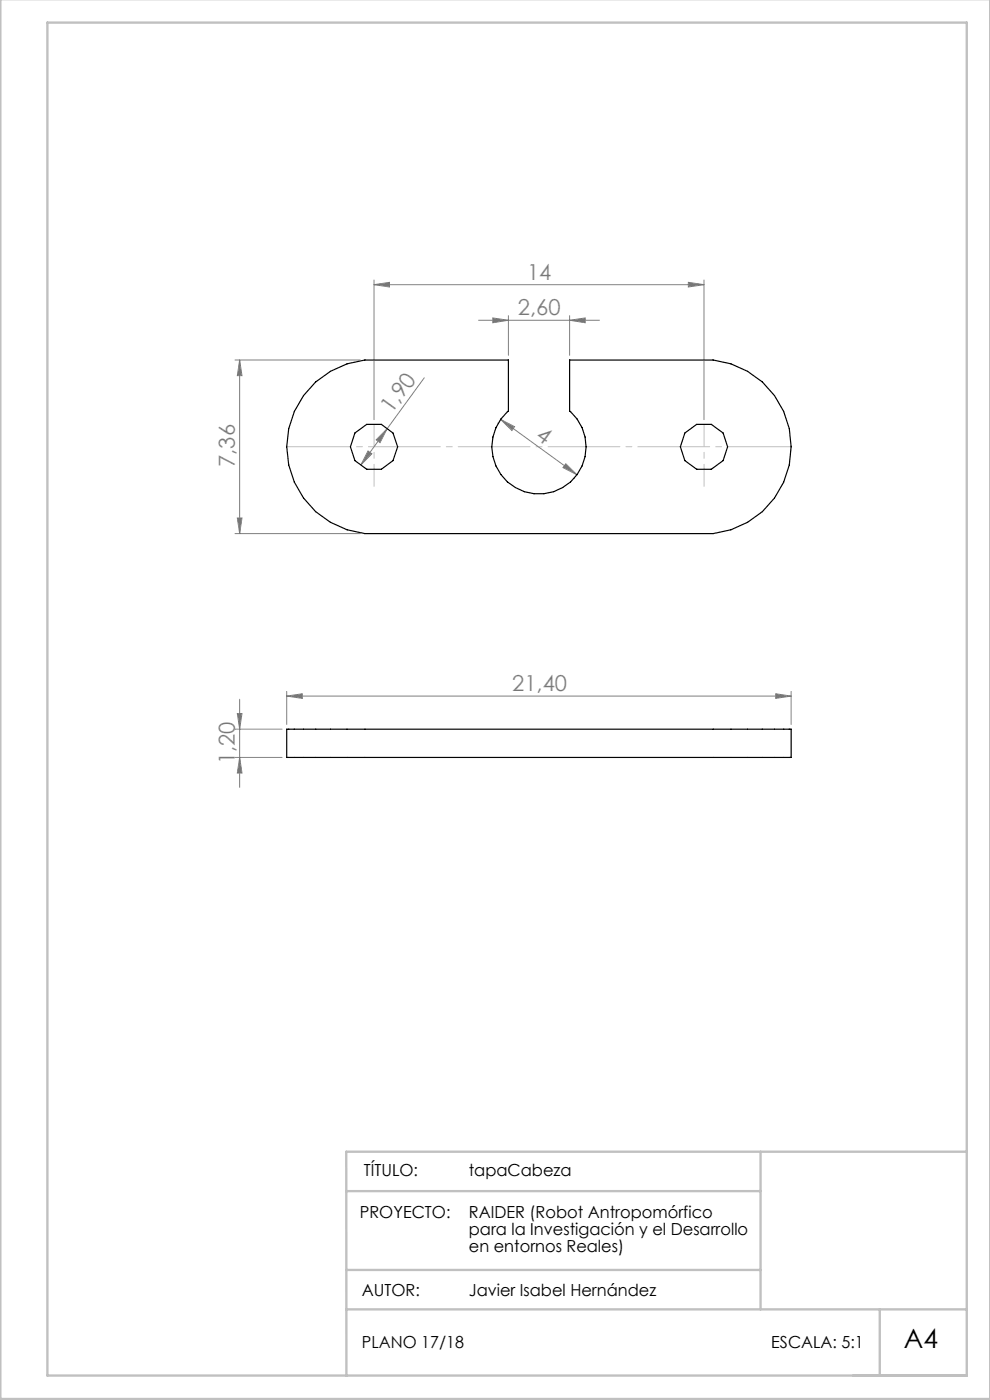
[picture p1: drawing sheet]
<svg xmlns="http://www.w3.org/2000/svg" width="210mm" height="297mm" viewBox="0 0 210 297" stroke-linecap="round" stroke-linejoin="round" font-family="sans-serif">
<g fill="none" stroke="#808080" stroke-width=".21">
<path d="M79.3 59.4v29.6M146 59.9l3.3 .5-3.3 .5zM149.3 59.4v29.6M49.8 76.4h26.6M50.8 76.4l.5 3.3h-1zM50.8 76.4v36.8M79.3 60.4l3.3-.5v1zM79.3 60.4h70M101.5 67.9h25.7M104.5 67.4l3.3 .5-3.3 .6zM107.8 67v8.4M120.8 67.9l3.3-.5v1.1z"/>
<path d="M120.8 67v8.4M78.1 95.7l.8 .6-2.3 2.3zM82.1 90.9l-1.5 3-.8-.6zM82.1 90.9l-5.5 7.7M90 80.1l-7.9 10.8M105.7 89.7l-.1 .1M106.2 89l2.9 1.5-.5 .8zM106.2 89l16.2 11.7M120 98.4l2.4 2.3-3-1.5zM49.8 113.2h26.6M50.3 109.9h1l-.5 3.3zM121.8 101.5h.1"/>
<path d="M49.8 154.7h10M50.3 151.4h1l-.5 3.3zM50.8 148.3v18.7M60.8 147.7l3.3-.5v1zM60.8 146.7v7M60.8 147.7h107M164.5 147.2l3.3 .5-3.3 .5zM167.8 146.7v7M49.8 160.7h10M50.8 160.7l.5 3.3h-1z"/>
</g>
<path d="M60.8 94.8h107" fill="none" stroke="#c0c0c0" stroke-width=".21" stroke-dasharray="15.2 1.3 1.3 1.3" stroke-dashoffset="1.7"/>
<path d="M79.3 90v13.2M149.3 90v13.2" fill="none" stroke="#c0c0c0" stroke-width=".21" stroke-dasharray="15.2 1.3 1.3 1.3" stroke-dashoffset="10.6"/>
<path d="M.1 -.1v296.9h209.9v-296.9M10.1 4.8h195v287h-195zM73.4 252.7h87.9M161.3 244.3v33.5M205.1 244.3h-131.7l.1 47.6M73.4 277.8h131.7M73.4 269.4h87.9M186.6 277.8v14" fill="none" stroke="#c0c0c0" stroke-width=".5"/>
<g fill="#808080">
<path d="M79.3 60.4l3.3-.5v1zM146 59.9l3.3 .5-3.3 .5z"/>
<path d="M104.5 67.4l3.3 .5-3.3 .6zM120.8 67.9l3.3-.5v1.1z"/>
<path d="M164.5 147.2l3.3 .5-3.3 .5zM60.8 147.7l3.3-.5v1z"/>
<path d="M78.1 95.7l.8 .6-2.3 2.3zM82.1 90.9l-1.5 3-.8-.6z"/>
<path d="M50.3 151.4h1l-.5 3.3zM50.8 160.7l.5 3.3h-1z"/>
<path d="M50.8 76.4l.5 3.3h-1zM50.3 109.9h1l-.5 3.3z"/>
<path d="M106.2 89l2.9 1.5-.5 .8zM120 98.4l2.4 2.3-3-1.5z"/>
</g>
<g fill="none" stroke="#000" stroke-width=".25">
<path d="M67 81l3.1-2.2 3.5-1.6 3.8-.8h30.4v10.8a10 10 0 0 0-.7 14.5 10 10 0 0 0 14.5 0 10 10 0 0 0-.8-14.5v-10.8h30.5a18.5 18.5 0 0 1 16.5 18.4 18.5 18.5 0 0 1-16.5 18.4h-73.9a18.5 18.5 0 0 1-15.6-12.7 18.5 18.5 0 0 1 5.2-19.5zM60.8 154.7h107v6h-107z"/>
<circle cx="79.3" cy="94.8" r="5"/>
<circle cx="149.3" cy="94.8" r="5"/>
</g>
<text font-size="5.6" x="191.7" y="286">A4</text>
<g font-size="4.7" fill="#808080">
<text x="111.8" y="59.4">14</text>
<text x="109.9" y="66.9">2,60</text>
<text x="83.1" y="87.9" transform="rotate(-54 83.1 87.9)">1,90</text>
<text x="113.4" y="93" transform="rotate(36 113.4 93)">4</text>
<text x="49.8" y="99.1" transform="rotate(-90 49.8 99.1)">7,36</text>
<text x="108.7" y="146.6">21,40</text>
<text x="49.8" y="162.1" transform="rotate(-90 49.8 162.1)">1,20</text>
</g>
<g font-size="3.5">
<text x="77.2" y="249.5">TÍTULO:</text>
<text x="99.4" y="249.5">tapaCabeza</text>
<text x="76.3" y="258.4">PROYECTO:</text>
<text x="99.5" y="258.4">RAIDER (Robot Antropomórfico</text>
<text x="99.5" y="262">para la Investigación y el Desarrollo</text>
<text x="99.5" y="265.5">en entornos Reales)</text>
<text x="76.8" y="274.9">AUTOR:</text>
<text x="99.5" y="274.9">Javier Isabel Hernández</text>
<text x="76.8" y="286">PLANO 17/18</text>
<text x="163.6" y="286">ESCALA: 5:1</text>
</g>
</svg>
